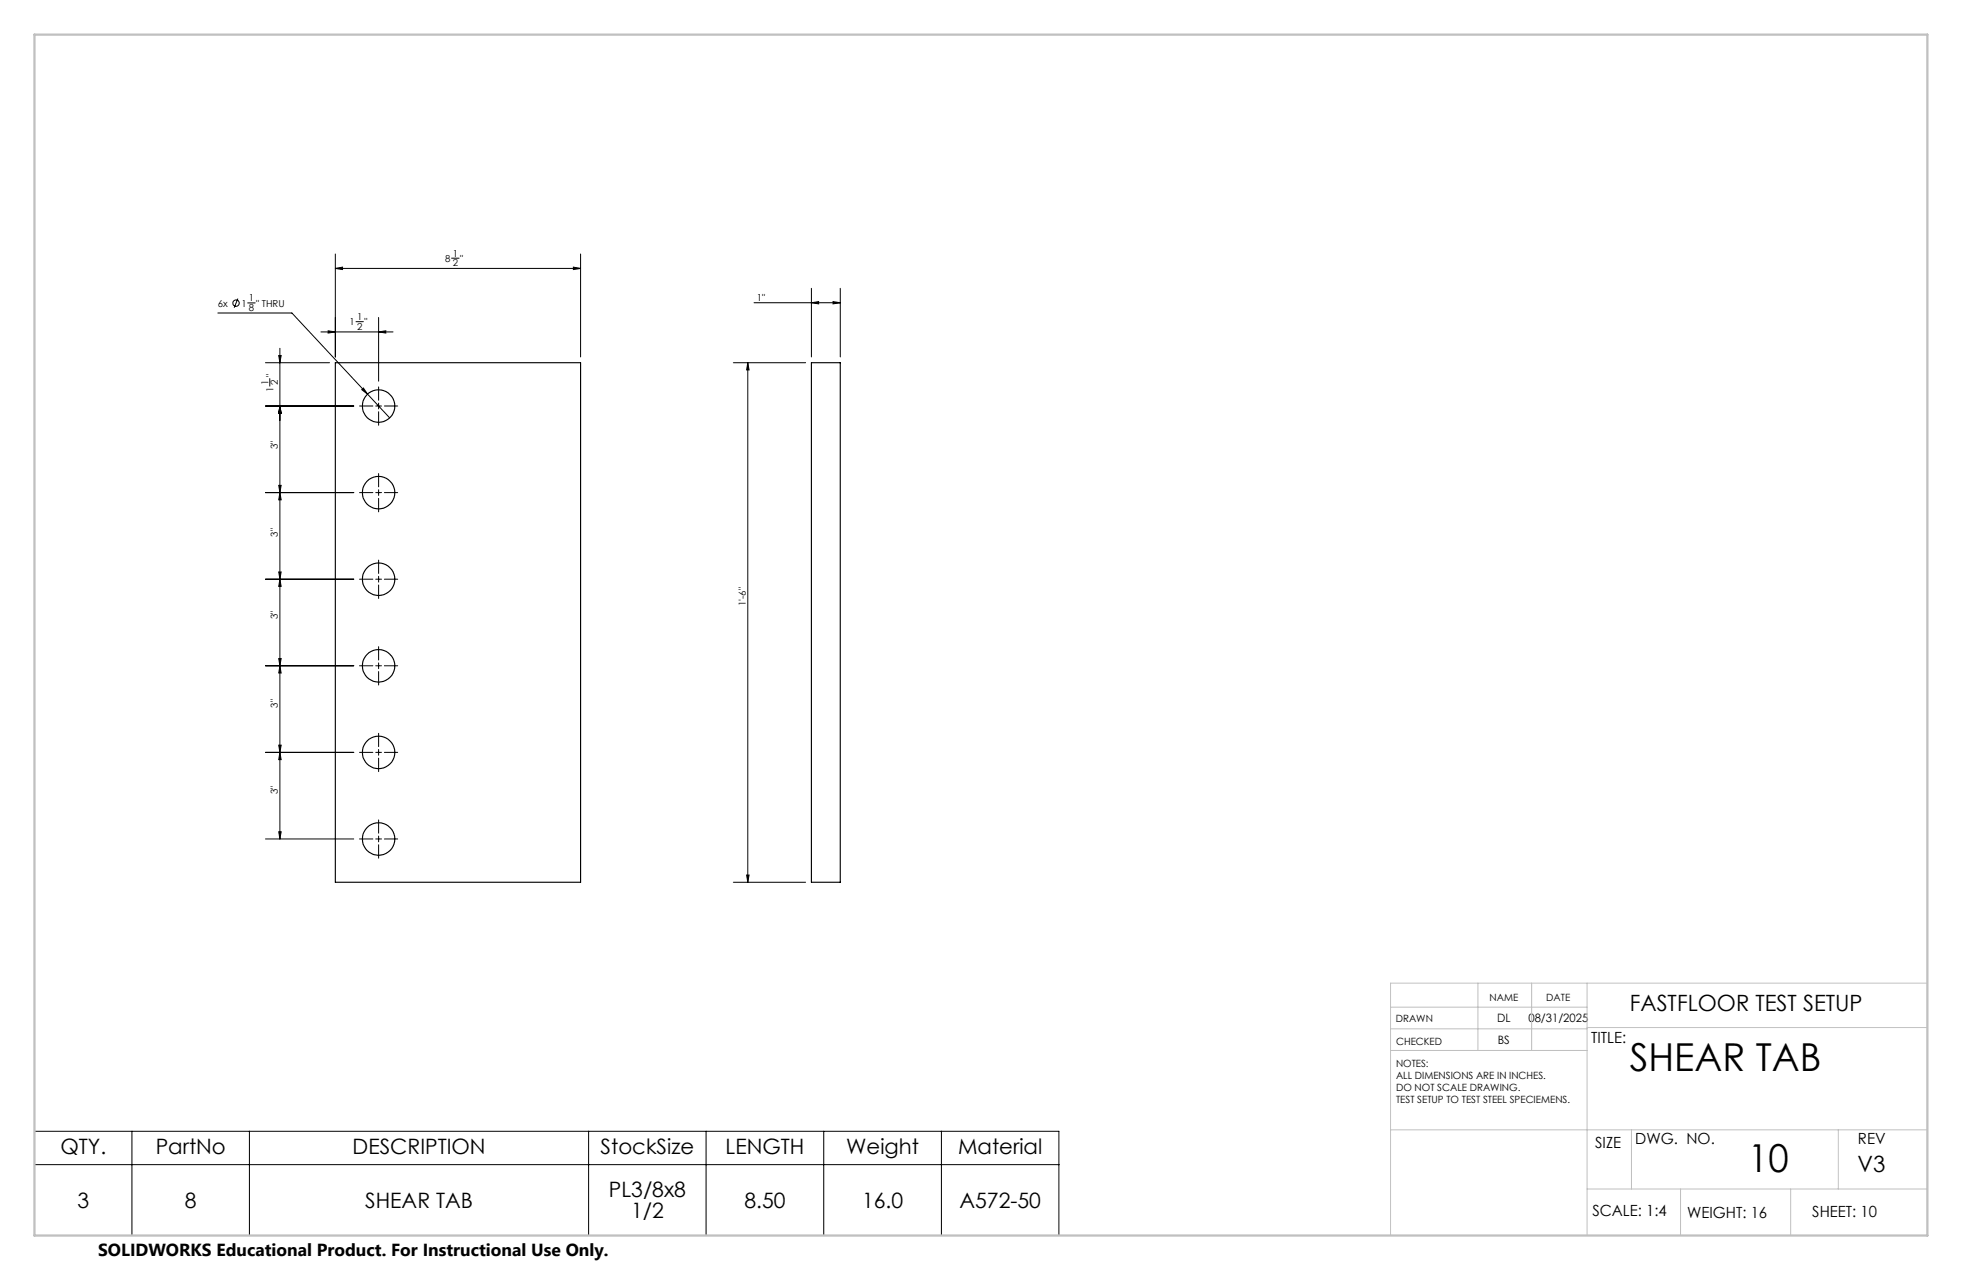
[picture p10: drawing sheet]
<svg xmlns="http://www.w3.org/2000/svg" width="432mm" height="279mm" viewBox="0 0 432 279" stroke-linecap="round" stroke-linejoin="round" font-family="sans-serif">
<g fill="none" stroke="#000" stroke-width=".25">
<path d="M73.8 79.8h54v114.3h-54zM178.6 79.8h6.3v114.3h-6.3z"/>
<circle cx="83.3" cy="89.3" r="3.6"/>
<circle cx="83.3" cy="108.4" r="3.6"/>
<circle cx="83.3" cy="127.4" r="3.6"/>
<circle cx="83.3" cy="146.5" r="3.6"/>
<circle cx="83.3" cy="165.5" r="3.6"/>
<circle cx="83.3" cy="184.6" r="3.6"/>
</g>
<g fill="none" stroke="#000" stroke-width=".22">
<path d="M73.8 59.1l1.6-.3v.5zM73.8 55.9v22.6M73.8 59.1h54M99.4 56.8h1.6M126.2 58.8l1.6 .3-1.6 .2zM127.8 55.9v22.6M47.9 68.9h16.3l21.6 23M52.4 65.7l-.9 2M54.5 66.6h1.7M58.4 79.8h14.1M61.3 78.2h.6l-.3 1.6zM61.6 76.6v108"/>
<path d="M70.6 73h15.9M72.2 72.8l1.6 .2-1.6 .3zM78.4 70.8h1.6M83.3 73l1.6-.2v.5zM83.3 69.8v14.1M161.4 79.8h15.9M164.6 79.8l.3 1.6h-.6zM164.6 79.8v114.3M165.9 66.6h19M178.6 66.6l1.6-.2v.5zM178.6 63.4v15.1M183.3 66.4l1.6 .2-1.6 .3z"/>
<path d="M184.9 63.4v15.1M58.4 89.3h19.5M59.4 83.3v1.6M61.6 89.3l.3 1.6h-.6zM79.1 89.3h3M79.6 85.7l.4-.3 .9 1.3zM82.7 89.3h1.3M83.3 85.1v3M83.3 88.7v1.3M83.3 90.6v3M84.6 89.3h2.9M58.4 108.4h19.5"/>
<path d="M61.3 106.8h.6l-.3 1.6zM61.6 108.4l.3 1.6h-.6zM79.1 108.4h3M82.7 108.4h1.3M83.3 104.2v2.9M83.3 107.7v1.3M83.3 109.6v3M84.6 108.4h2.9M58.4 127.4h19.5M61.3 125.8h.6l-.3 1.6zM61.6 127.4l.3 1.6h-.6zM79.1 127.4h3"/>
<path d="M82.7 127.4h1.3M83.3 123.2v3M83.3 126.8v1.3M83.3 128.7v3M84.6 127.4h2.9M58.4 146.5h19.5M61.3 144.9h.6l-.3 1.6zM61.6 146.5l.3 1.6h-.6zM79.1 146.5h3M82.7 146.5h1.3M83.3 142.3v2.9M83.3 145.8v1.3"/>
<path d="M83.3 147.7v3M84.6 146.5h2.9M58.4 165.5h19.5M61.3 163.9h.6l-.3 1.6zM61.6 165.5l.3 1.6h-.6zM79.1 165.5h3M82.7 165.5h1.3M83.3 161.3v3M83.3 164.9v1.3M83.3 166.8v3M84.6 165.5h2.9M58.4 184.6h19.5"/>
<path d="M61.3 183h.6l-.3 1.6zM79.1 184.6h3M82.7 184.6h1.3M83.3 180.4v2.9M83.3 183.9v1.3M83.3 185.8v3M84.6 184.6h2.9M161.4 194.1h15.9M164.3 192.5h.6l-.3 1.6zM7.6 248.9h225.4v22.9h-225.4zM7.6 256.2h225.4M29 248.9v22.9"/>
<path d="M54.9 248.9v22.9M129.5 248.9v22.9M155.4 248.9v22.9M181.3 248.9v22.9M207.2 248.9v22.9"/>
<circle cx="52" cy="66.7" r=".7"/>
</g>
<g fill="none" stroke="#c0c0c0" stroke-width=".22">
<path d="M325.3 216.3v14.8M337.1 216.3v14.8M349.3 216.3v55.5M424.2 216.3h-118.2v55.5M306 231.1h43.3M306 226.3h43.3M306 221.6h43.3M349.3 226.1h74.9M306 248.6h118.2M359.1 248.6v13M404.6 248.6v13M349.3 261.6h74.9"/>
<path d="M369.9 261.6v10.2M394.1 261.6v10.2"/>
</g>
<path d="M7.6 7.6h416.6v264.2h-416.6z" fill="none" stroke="#c0c0c0" stroke-width=".5"/>
<g fill="#000">
<path d="M79.6 85.7l.4-.3 .9 1.3z"/>
<path d="M126.2 58.8l1.6 .3-1.6 .2zM73.8 59.1l1.6-.3v.5zM83.3 73l1.6-.2v.5zM72.2 72.8l1.6 .2-1.6 .3z"/>
<path d="M61.3 78.2h.6l-.3 1.6zM61.6 89.3l.3 1.6h-.6zM61.6 89.3l.3 1.6h-.6zM61.3 106.8h.6l-.3 1.6zM61.6 108.4l.3 1.6h-.6zM61.3 125.8h.6l-.3 1.6zM61.6 127.4l.3 1.6h-.6zM61.3 144.9h.6l-.3 1.6zM61.6 146.5l.3 1.6h-.6zM61.3 163.9h.6l-.3 1.6z"/>
<path d="M178.6 66.6l1.6-.2v.5zM183.3 66.4l1.6 .2-1.6 .3z"/>
<path d="M61.3 183h.6l-.3 1.6zM61.6 165.5l.3 1.6h-.6zM164.3 192.5h.6l-.3 1.6zM164.6 79.8l.3 1.6h-.6z"/>
</g>
<g font-size="8.5">
<text x="358.7" y="235.6">SHEAR TAB</text>
<text x="384.8" y="257.9">10</text>
</g>
<g font-size="4.9">
<text x="358.7" y="222.5">FASTFLOOR TEST SETUP</text>
<text x="408.8" y="257.9">V3</text>
</g>
<g font-size="4.7">
<text x="13.3" y="253.8">QTY.</text>
<text x="34.3" y="253.8">PartNo</text>
<text x="77.6" y="253.8">DESCRIPTION</text>
<text x="132.2" y="253.8">StockSize</text>
<text x="159.7" y="253.8">LENGTH</text>
<text x="186.2" y="253.8">Weight</text>
<text x="210.9" y="253.8">Material</text>
<text x="134" y="263.4">PL3/8x8</text>
<text x="17" y="265.7">3</text>
<text x="40.7" y="265.7">8</text>
<text x="80.4" y="265.7">SHEAR TAB</text>
<text x="138.9" y="267.9">1/2</text>
<text x="163.8" y="265.7">8.50</text>
<text x="189.7" y="265.7">16.0</text>
<text x="211.2" y="265.7">A572-50</text>
</g>
<text font-size="3.8" x="21.6" y="276.3">SOLIDWORKS Educational Product. For Instructional Use Only.</text>
<g font-size="3.4">
<text x="350.2" y="229.5">TITLE:</text>
<text x="359.9" y="251.6">DWG. NO.</text>
<text x="408.9" y="251.7">REV</text>
<text x="351.1" y="252.5">SIZE</text>
<text x="350.4" y="267.5">SCALE: 1:4</text>
<text x="371.3" y="268">WEIGHT: 16</text>
<text x="398.8" y="267.8">SHEET: 10</text>
</g>
<g font-size="2.5">
<text x="329.5" y="224.8">DL</text>
<text x="336.4" y="224.9">08/31/2025</text>
<text x="329.6" y="229.6">BS</text>
</g>
<g font-size="2.2">
<text x="327.8" y="220.1">NAME</text>
<text x="340.3" y="220.2">DATE</text>
<text x="307.2" y="224.9">DRAWN</text>
<text x="307.3" y="229.8">CHECKED</text>
<text x="307.3" y="234.8">NOTES:</text>
<text x="307.3" y="237.4">ALL DIMENSIONS ARE IN INCHES.</text>
<text x="307.3" y="240.1">DO NOT SCALE DRAWING.</text>
<text x="307.3" y="242.7">TEST SETUP TO TEST STEEL SPECIEMENS.</text>
</g>
<g font-size="2.1">
<text x="98" y="57.6">8</text>
<text x="99.6" y="56.5">1</text>
<text x="99.6" y="58.6">2</text>
<text x="101.3" y="57.6">&quot;</text>
<text x="48" y="67.4">6x</text>
<text x="53.1" y="67.4">1</text>
<text x="54.8" y="66.3">1</text>
<text x="54.8" y="68.4">8</text>
<text x="56.4" y="67.4">&quot; THRU</text>
<text x="76.9" y="71.6">1</text>
<text x="78.6" y="70.4">1</text>
<text x="80.2" y="71.6">&quot;</text>
<text x="166.5" y="66.1">1&quot;</text>
<text x="78.6" y="72.5">2</text>
<text x="60.2" y="83" transform="rotate(-90 60.2 83)">&quot;</text>
<text x="59.1" y="84.7" transform="rotate(-90 59.1 84.7)">1</text>
<text x="60.2" y="86.3" transform="rotate(-90 60.2 86.3)">1</text>
<text x="61.2" y="84.7" transform="rotate(-90 61.2 84.7)">2</text>
<text x="61.2" y="98.8" transform="rotate(-90 61.2 98.8)">3&quot;</text>
<text x="61.2" y="118" transform="rotate(-90 61.2 118)">3&quot;</text>
<text x="61.2" y="136.2" transform="rotate(-90 61.2 136.2)">3&quot;</text>
<text x="164.1" y="133.3" transform="rotate(-90 164.1 133.3)">1'-6&quot;</text>
<text x="61.2" y="155.7" transform="rotate(-90 61.2 155.7)">3&quot;</text>
<text x="61.2" y="174.7" transform="rotate(-90 61.2 174.7)">3&quot;</text>
</g>
</svg>
